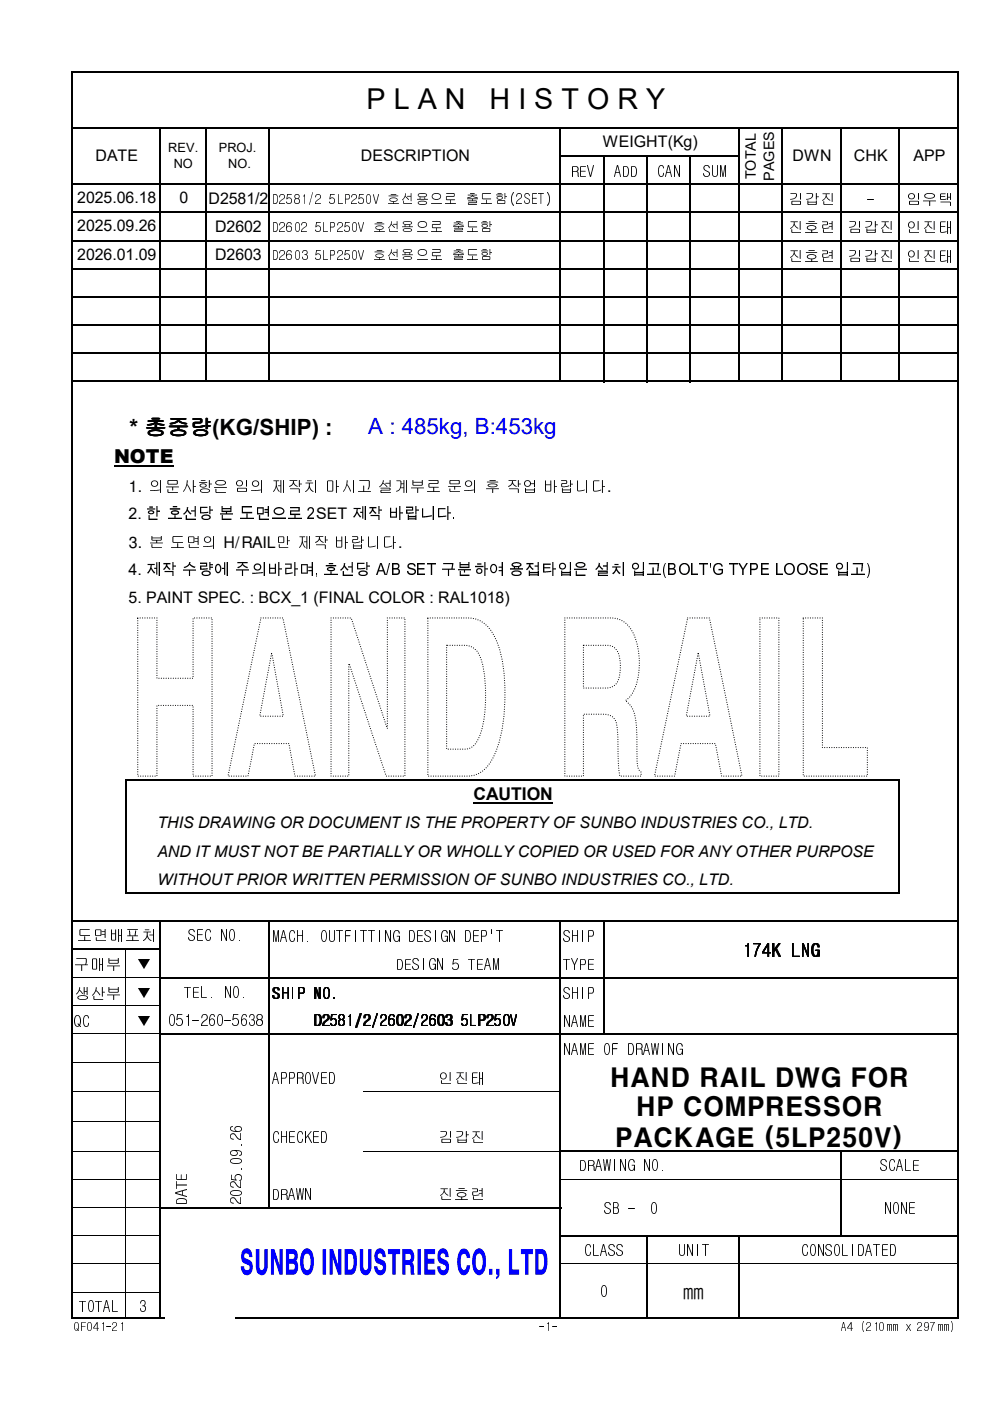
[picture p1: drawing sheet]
<svg xmlns="http://www.w3.org/2000/svg" width="210mm" height="297mm" viewBox="0 0 210 297" stroke-linecap="round" stroke-linejoin="round" font-family="sans-serif">
<path d="M24.2 98.8h12.6" fill="none" stroke="#000" stroke-width=".25"/>
<path d="M100.4 170.2h16.9" fill="none" stroke="#000" stroke-width=".38"/>
<g fill="none" stroke="#000" stroke-width=".34">
<path d="M15.2 15v264.5M15.4 15.2h187.9M203.2 15.4v264.1M15.4 27.1h187.9M15.4 39.1h187.9M34 27.3v53.7M43.6 27.3v53.7M57.1 27.3v53.7M118.8 27.3v53.7M119 33.1h37.8M128 33.3v47.7M137.1 33.3v47.7"/>
<path d="M146.3 33.3v47.7M156.7 27.3v53.7M165.8 27.3v53.7M178.3 27.3v53.7M190.7 27.3v53.7M15.4 45h187.9M15.4 51h187.9M15.4 57h187.9M15.4 62.9h187.9M15.4 68.9h187.9M15.4 74.9h187.9M15.4 80.9h187.9"/>
<path d="M26.6 165.3v24.2M26.8 165.5h164.1M190.7 165.6v23.9M15.4 195.3h187.9M26.8 189.4h164.1M34 195.5v84M57.1 195.5v60.7M118.8 195.5v84M128 195.5v23.9M15.4 201.3h18.8M34.2 207.3h169.1M34.2 219.2h169.1"/>
<path d="M34.2 256h84.8M119 244.1h84.3M178.3 244.3v17.9M15.4 279.4h187.9M119 262h84.3M137.1 262.2v17.3M156.7 262.2v17.3"/>
</g>
<g fill="none" stroke="#000" stroke-width=".21">
<path d="M15.4 207.3h18.4M15.4 219.2h18.4M15.4 213.3h18.4M26.6 201.5v77.7M15.4 231.5h18.4M15.4 225.2h18.4M15.4 237.8h18.4M76.9 231.5h41.8M15.4 244.1h18.4M15.4 250.1h18.4M15.4 256.1h18.4M76.9 244.1h41.8"/>
<path d="M119 250.1h59.1M178.4 250.1h24.6M15.4 262h18.4M15.4 268h18.4M15.4 274h18.4M119 268h17.9M137.3 268h19.2M156.8 268h46.2"/>
</g>
<path d="M105.2 269h.7a1.83 1.83 0 0 1-.7 2.2v-.5l.3-.4h-.3zM103.7 269h.7v1.3h-.7zM61.3 267.9v1.3h.3a.69 .69 0 0 0 .9-.6 .69 .69 0 0 0-.9-.7zM114.2 265.9v3.3a.87 .87 0 0 0 .9-.2 .87 .87 0 0 0 .2-.9 2.39 2.39 0 0 0-.4-2.2zM86 265.9v1.3a.76 .76 0 0 0 1.1-.7 .76 .76 0 0 0-1.1-.6zM73.8 265.9v3.3a.87 .87 0 0 0 .9-.2 .87 .87 0 0 0 .2-.9 2.47 2.47 0 0 0-.4-2.2zM61.3 265.9v1h.3a.6 .6 0 0 0 .8-.5 .6 .6 0 0 0-.8-.5zM101.2 265.9a3.5 3.5 0 0 0 0 3.2l.6 .2a2.72 2.72 0 0 0 .4-2.9l-.3-.5a.46 .46 0 0 0-.7 0zM64.7 265.9a3.5 3.5 0 0 0 0 3.2l.6 .2a2.63 2.63 0 0 0 .4-2.9l-.3-.5a.46 .46 0 0 0-.7 0zM107.9 264.8h.7v4.4h1.5v1.1h-2.2zM88.5 264.8h.7v5.5h-.7zM69.9 264.8h.7l1.1 3.5v-3.5h.7v5.5h-.7l-1.2-3.6v3.6h-.6zM68.4 264.8h.7v5.5h-.7zM57.4 264.8h.8l1.1 3.5v-3.5h.6v5.5h-.6l-1.2-3.6v3.6h-.7zM113.5 264.8h.7a1.47 1.47 0 0 1 1.8 1.7 5.3 5.3 0 0 1-.6 3.5l-.6 .3h-1.3zM110.4 264.8h2.6v1.1h-.9v4.4h-.8v-4.4h-.9zM90 264.8h2.2v1.1h-1.5v1h1.4v1h-1.4v1.3h1.6v1.1h-2.3zM85.3 264.8h1.2a1.25 1.25 0 0 1 1.3 1.6l-.1 .8-.3 .5a3.5 3.5 0 0 1 .4 2.2l.1 .4a.64 .64 0 0 1-.8-.2 .64 .64 0 0 1-.1-.7v-.9a.8 .8 0 0 0-1-.3v2.1h-.7zM82.3 264.8h2.5v1.1h-.9v4.4h-.7v-4.4h-.9zM73.1 264.8h.7a1.48 1.48 0 0 1 1.8 1.7 5.2 5.2 0 0 1-.6 3.5l-.6 .3h-1.3zM60.6 264.8h.8a1.33 1.33 0 0 1 1.4 .3 1.33 1.33 0 0 1 .3 1.5l-.3 .7a2.27 2.27 0 0 1-.3 2.9l-1.9 .1zM76.3 264.8h.7v3.5a.62 .62 0 0 0 .1 .8 .62 .62 0 0 0 .7 .1l.2-.6 .1-3.8h.7v1.2a7.5 7.5 0 0 1-.4 3.9 1.17 1.17 0 0 1-1.5 .3 1.17 1.17 0 0 1-.6-1.4zM54.2 264.8h.8v3.8a.53 .53 0 0 0 .5 .7 .53 .53 0 0 0 .5-.7v-3.8h.8v1.2a6.8 6.8 0 0 1-.6 4.1 1.24 1.24 0 0 1-1.4 0 1.24 1.24 0 0 1-.5-1.3zM97.8 264.9a1.24 1.24 0 0 1 1.8 1.1l.1 .7h-.7a.62 .62 0 0 0-.3-.8 .62 .62 0 0 0-.8 .2 3.5 3.5 0 0 0 .2 3.1l.4 .1 .3-.3 .2-.7h.7a1.98 1.98 0 0 1-1.4 2.1 2.11 2.11 0 0 1-1.3-2.4 3.8 3.8 0 0 1 .8-3.1zM100.9 265a1.07 1.07 0 0 1 1.8 .5 4.8 4.8 0 0 1-.4 4.6 1.07 1.07 0 0 1-1.8-.5 4.8 4.8 0 0 1 .4-4.6zM93.1 265a1.11 1.11 0 0 1 1.3-.2 1.11 1.11 0 0 1 .7 1.1v.6h-.7a.58 .58 0 0 0-.4-.7 .58 .58 0 0 0-.7 .5 .58 .58 0 0 0 .6 .6 1.84 1.84 0 0 1 1.3 1.7 1.84 1.84 0 0 1-1.2 1.8 1.7 1.7 0 0 1-1.3-1.9h.7a.63 .63 0 0 0 .5 .8 .63 .63 0 0 0 .7-.6 .63 .63 0 0 0-.7-.6 1.79 1.79 0 0 1-1-2.6zM79.8 265a1.13 1.13 0 0 1 1.3-.2 1.13 1.13 0 0 1 .6 1.1l.1 .6h-.7a.58 .58 0 0 0-.4-.7 .58 .58 0 0 0-.7 .4 .58 .58 0 0 0 .6 .7 1.85 1.85 0 0 1 1.3 1.6 1.85 1.85 0 0 1-1 1.8 1.52 1.52 0 0 1-1.6-1.8h.7a.64 .64 0 0 0 .5 .8 .64 .64 0 0 0 .7-.5 .64 .64 0 0 0-.6-.7 1.92 1.92 0 0 1-.8-3.1zM64.4 265a1.19 1.19 0 0 1 1.3-.2 1.19 1.19 0 0 1 .7 1.1 4.2 4.2 0 0 1-.8 4.4 1.26 1.26 0 0 1-1.8-1.1 4.8 4.8 0 0 1 .6-4.2zM51.5 265a1.11 1.11 0 0 1 1.3-.2 1.11 1.11 0 0 1 .6 1.1l.1 .6h-.7a.58 .58 0 0 0-.4-.7 .58 .58 0 0 0-.7 .5 .58 .58 0 0 0 .6 .6 1.84 1.84 0 0 1 1.3 1.7 1.84 1.84 0 0 1-1.2 1.8 1.79 1.79 0 0 1-1.3-1.9h.7a.63 .63 0 0 0 .4 .8 .63 .63 0 0 0 .8-.6 .63 .63 0 0 0-.7-.6 1.54 1.54 0 0 1-1.2-2z" fill-rule="evenodd" fill="#00f"/>
<path d="M29.2 131h4.1v12.8h1.7h5.9v-12.8h4.1v33.5h-4.1v-14.9h-.8h-6.8v14.9h-4.1zM55.3 131h4.7l6.9 33.5h-4.4l-1.2-6.9h-.9h-6.5l-1.3 6.9h-4.3zM57.6 138.6l2.5 13.2h-5zM70.2 131h4.3l7.6 23.4v-23.4h3.8v33.5h-4l-7.9-23.8v23.8h-3.8zM90.7 131h7.6a6.1 6.1 0 0 1 6.4 3.6 29.6 29.6 0 0 1 2.3 14.8 26.1 26.1 0 0 1-3 12.2 5.8 5.8 0 0 1-5.8 2.9h-7.5zM94.7 136.8h2.5a3.8 3.8 0 0 1 4.5 2.2 27.4 27.4 0 0 1 1.1 12.4 13.3 13.3 0 0 1-2.2 6.5 3.5 3.5 0 0 1-3.3 .9h-2.6zM119.8 131h8.8a5.5 5.5 0 0 1 6.1 4.3 15.6 15.6 0 0 1-.5 11.5l-.7 1-.9 .7a5.8 5.8 0 0 1 2.3 4.9l.1 4.8a13.5 13.5 0 0 0 .5 5.1 .98 .98 0 0 1 .4 1.2h-4.5l-.3-2.6-.1-3.4a15 15 0 0 0-.7-6 3.2 3.2 0 0 0-3-1.1h-3.6v13.1h-3.9zM123.7 136.8h4.4a2.82 2.82 0 0 1 3.3 2.8 8.8 8.8 0 0 1-.6 5.2 3 3 0 0 1-3 1.1h-4.1zM145.8 131h4.6l6.9 33.5h-4.3l-1.3-6.9h-.8h-6.5l-1.4 6.9h-4.2zM148 138.6l2.5 13.2h-5zM161.1 131h4v33.5h-4zM170.3 131h4.1v27.5h9.5v6h-13.6z" fill="none" stroke="#000" stroke-width=".25" stroke-dasharray="0 .5"/>
<path d="M35.1 261.3h14.7v22.4h-14.7z" fill-rule="evenodd" fill="#fff"/>
<g font-size="6.1">
<text x="77.7" y="23.2">P L A N</text>
<text x="103.8" y="23.2">H I S T O R Y</text>
</g>
<g font-size="5.4">
<text x="129.3" y="230.5">HAND RAIL DWG FOR</text>
<text x="134.8" y="236.6">HP COMPRESSOR</text>
<text x="130.4" y="243.2">PACKAGE (5LP250V)</text>
</g>
<text font-size="4.7" x="27.5" y="92.2">* 총중량(KG/SHIP) :</text>
<text font-size="4.7" fill="#00f" x="78.1" y="92">A : 485kg, B:453kg</text>
<text font-size="4.4" x="144.9" y="275.4">mm</text>
<g font-size="4.1">
<text x="24.2" y="98.2">NOTE</text>
<text x="157.4" y="202.9">174K LNG</text>
</g>
<text font-size="3.7" x="100.4" y="169.7">CAUTION</text>
<g font-size="3.4">
<text x="20.2" y="34.2">DATE</text>
<text x="76.5" y="34.2">DESCRIPTION</text>
<text x="127.8" y="31.2">WEIGHT(Kg)</text>
<text x="168.1" y="34.2">DWN</text>
<text x="181.1" y="34.2">CHK</text>
<text x="193.7" y="34.2">APP</text>
<text x="121" y="37.5">REV</text>
<text x="130.2" y="37.5">ADD</text>
<text x="139.3" y="37.5">CAN</text>
<text x="149.1" y="37.5">SUM</text>
<text x="16.4" y="43.1">2025.06.18</text>
<text x="38.1" y="43.1">0</text>
<text x="44.2" y="43.3">D2581/2</text>
<text x="167.1" y="43.5">김갑진</text>
<text x="183.8" y="43.5">-</text>
<text x="192" y="43.5">임우택</text>
<text x="16.4" y="49.1">2025.09.26</text>
<text x="45.6" y="49.2">D2602</text>
<text x="167.1" y="49.5">진호련</text>
<text x="179.6" y="49.5">김갑진</text>
<text x="192" y="49.5">인진태</text>
<text x="16.4" y="55">2026.01.09</text>
<text x="45.6" y="55.2">D2603</text>
<text x="167.1" y="55.5">진호련</text>
<text x="179.6" y="55.5">김갑진</text>
<text x="192" y="55.5">인진태</text>
<text x="27.3" y="104.3">1. 의문사항은 임의 제작치 마시고 설계부로 문의 후 작업 바랍니다.</text>
<text x="27.3" y="110">2. 한 호선당 본 도면으로 2SET 제작 바랍니다.</text>
<text x="27.3" y="116.2">3. 본 도면의 H/RAIL만 제작 바랍니다.</text>
<text x="27.3" y="121.9">4. 제작 수량에 주의바라며, 호선당 A/B SET 구분하여 용접타입은 설치 입고(BOLT'G TYPE LOOSE 입고)</text>
<text x="27.3" y="127.9">5. PAINT SPEC. : BCX_1 (FINAL COLOR : RAL1018)</text>
<text x="33.4" y="175.6">THIS DRAWING OR DOCUMENT IS THE PROPERTY OF SUNBO INDUSTRIES CO., LTD.</text>
<text x="33.4" y="181.6">AND IT MUST NOT BE PARTIALLY OR WHOLLY COPIED OR USED FOR ANY OTHER PURPOSE</text>
<text x="33.4" y="187.6">WITHOUT PRIOR WRITTEN PERMISSION OF SUNBO INDUSTRIES CO., LTD.</text>
<text x="16.3" y="199.6">도면배포처</text>
<text x="39.8" y="199.6">SEC NO.</text>
<text x="57.7" y="199.8">MACH. OUTFITTING DESIGN DEP'T</text>
<text x="119.4" y="199.8">SHIP</text>
<text x="15.8" y="205.7">구매부</text>
<text x="28.8" y="205.7">▼</text>
<text x="83.9" y="205.6">DESIGN 5 TEAM</text>
<text x="119.4" y="205.7">TYPE</text>
<text x="15.8" y="211.7">생산부</text>
<text x="28.8" y="211.7">▼</text>
<text x="38.9" y="211.5">TEL. NO.</text>
<text x="57.8" y="211.7">SHIP NO.</text>
<text x="119.4" y="211.7">SHIP</text>
<text x="15.8" y="217.7">QC</text>
<text x="28.8" y="217.7">▼</text>
<text x="35.6" y="217.5">051-260-5638</text>
<text x="66.5" y="217.5">D2581/2/2602/2603 5LP250V</text>
<text x="119.4" y="217.7">NAME</text>
<text x="119.4" y="223.6">NAME OF DRAWING</text>
<text x="57.7" y="229.8">APPROVED</text>
<text x="93" y="229.8">인진태</text>
<text x="51.3" y="245.2">9</text>
<text x="51.3" y="243.5">.</text>
<text x="51.3" y="241.9">2</text>
<text x="51.3" y="240.2">6</text>
<text x="57.7" y="242.4">CHECKED</text>
<text x="93" y="242.4">김갑진</text>
<text x="39.7" y="250.3">E</text>
<text x="51.3" y="250.3">5</text>
<text x="51.3" y="248.6">.</text>
<text x="51.3" y="246.9">0</text>
<text x="122.8" y="248.4">DRAWING NO.</text>
<text x="186.6" y="248.4">SCALE</text>
<text x="39.7" y="255.4">D</text>
<text x="39.7" y="253.7">A</text>
<text x="39.7" y="252">T</text>
<text x="51.3" y="255.4">2</text>
<text x="51.3" y="253.7">0</text>
<text x="51.3" y="252">2</text>
<text x="57.7" y="254.5">DRAWN</text>
<text x="93" y="254.5">진호련</text>
<text x="128.1" y="257.3">SB -</text>
<text x="137.7" y="257.3">0</text>
<text x="187.5" y="257.3">NONE</text>
<text x="123.9" y="266.3">CLASS</text>
<text x="143.7" y="266.3">UNIT</text>
<text x="169.9" y="266.3">CONSOLIDATED</text>
<text x="127.3" y="275">0</text>
<text x="16.7" y="278.1">TOTAL</text>
<text x="29.5" y="278.1">3</text>
</g>
<g font-size="3">
<text x="160.3" y="38" transform="rotate(-90 160.3 38)">TOTAL</text>
<text x="164.1" y="38.3" transform="rotate(-90 164.1 38.3)">PAGES</text>
<text x="57.7" y="43.2">D2581/2 5LP250V 호선용으로 출도함(2SET)</text>
<text x="57.7" y="49.1">D2602 5LP250V 호선용으로 출도함</text>
<text x="57.7" y="55.1">D2603 5LP250V 호선용으로 출도함</text>
</g>
<g font-size="2.7">
<text x="35.7" y="32.2">REV.</text>
<text x="36.8" y="35.6">NO</text>
<text x="46.4" y="32.2">PROJ.</text>
<text x="48.4" y="35.6">NO.</text>
<text x="15.7" y="282.2">QF041-21</text>
<text x="114.3" y="282.2">-1-</text>
<text x="178.3" y="282.2">A4 (210mm x 297mm)</text>
</g>
</svg>
